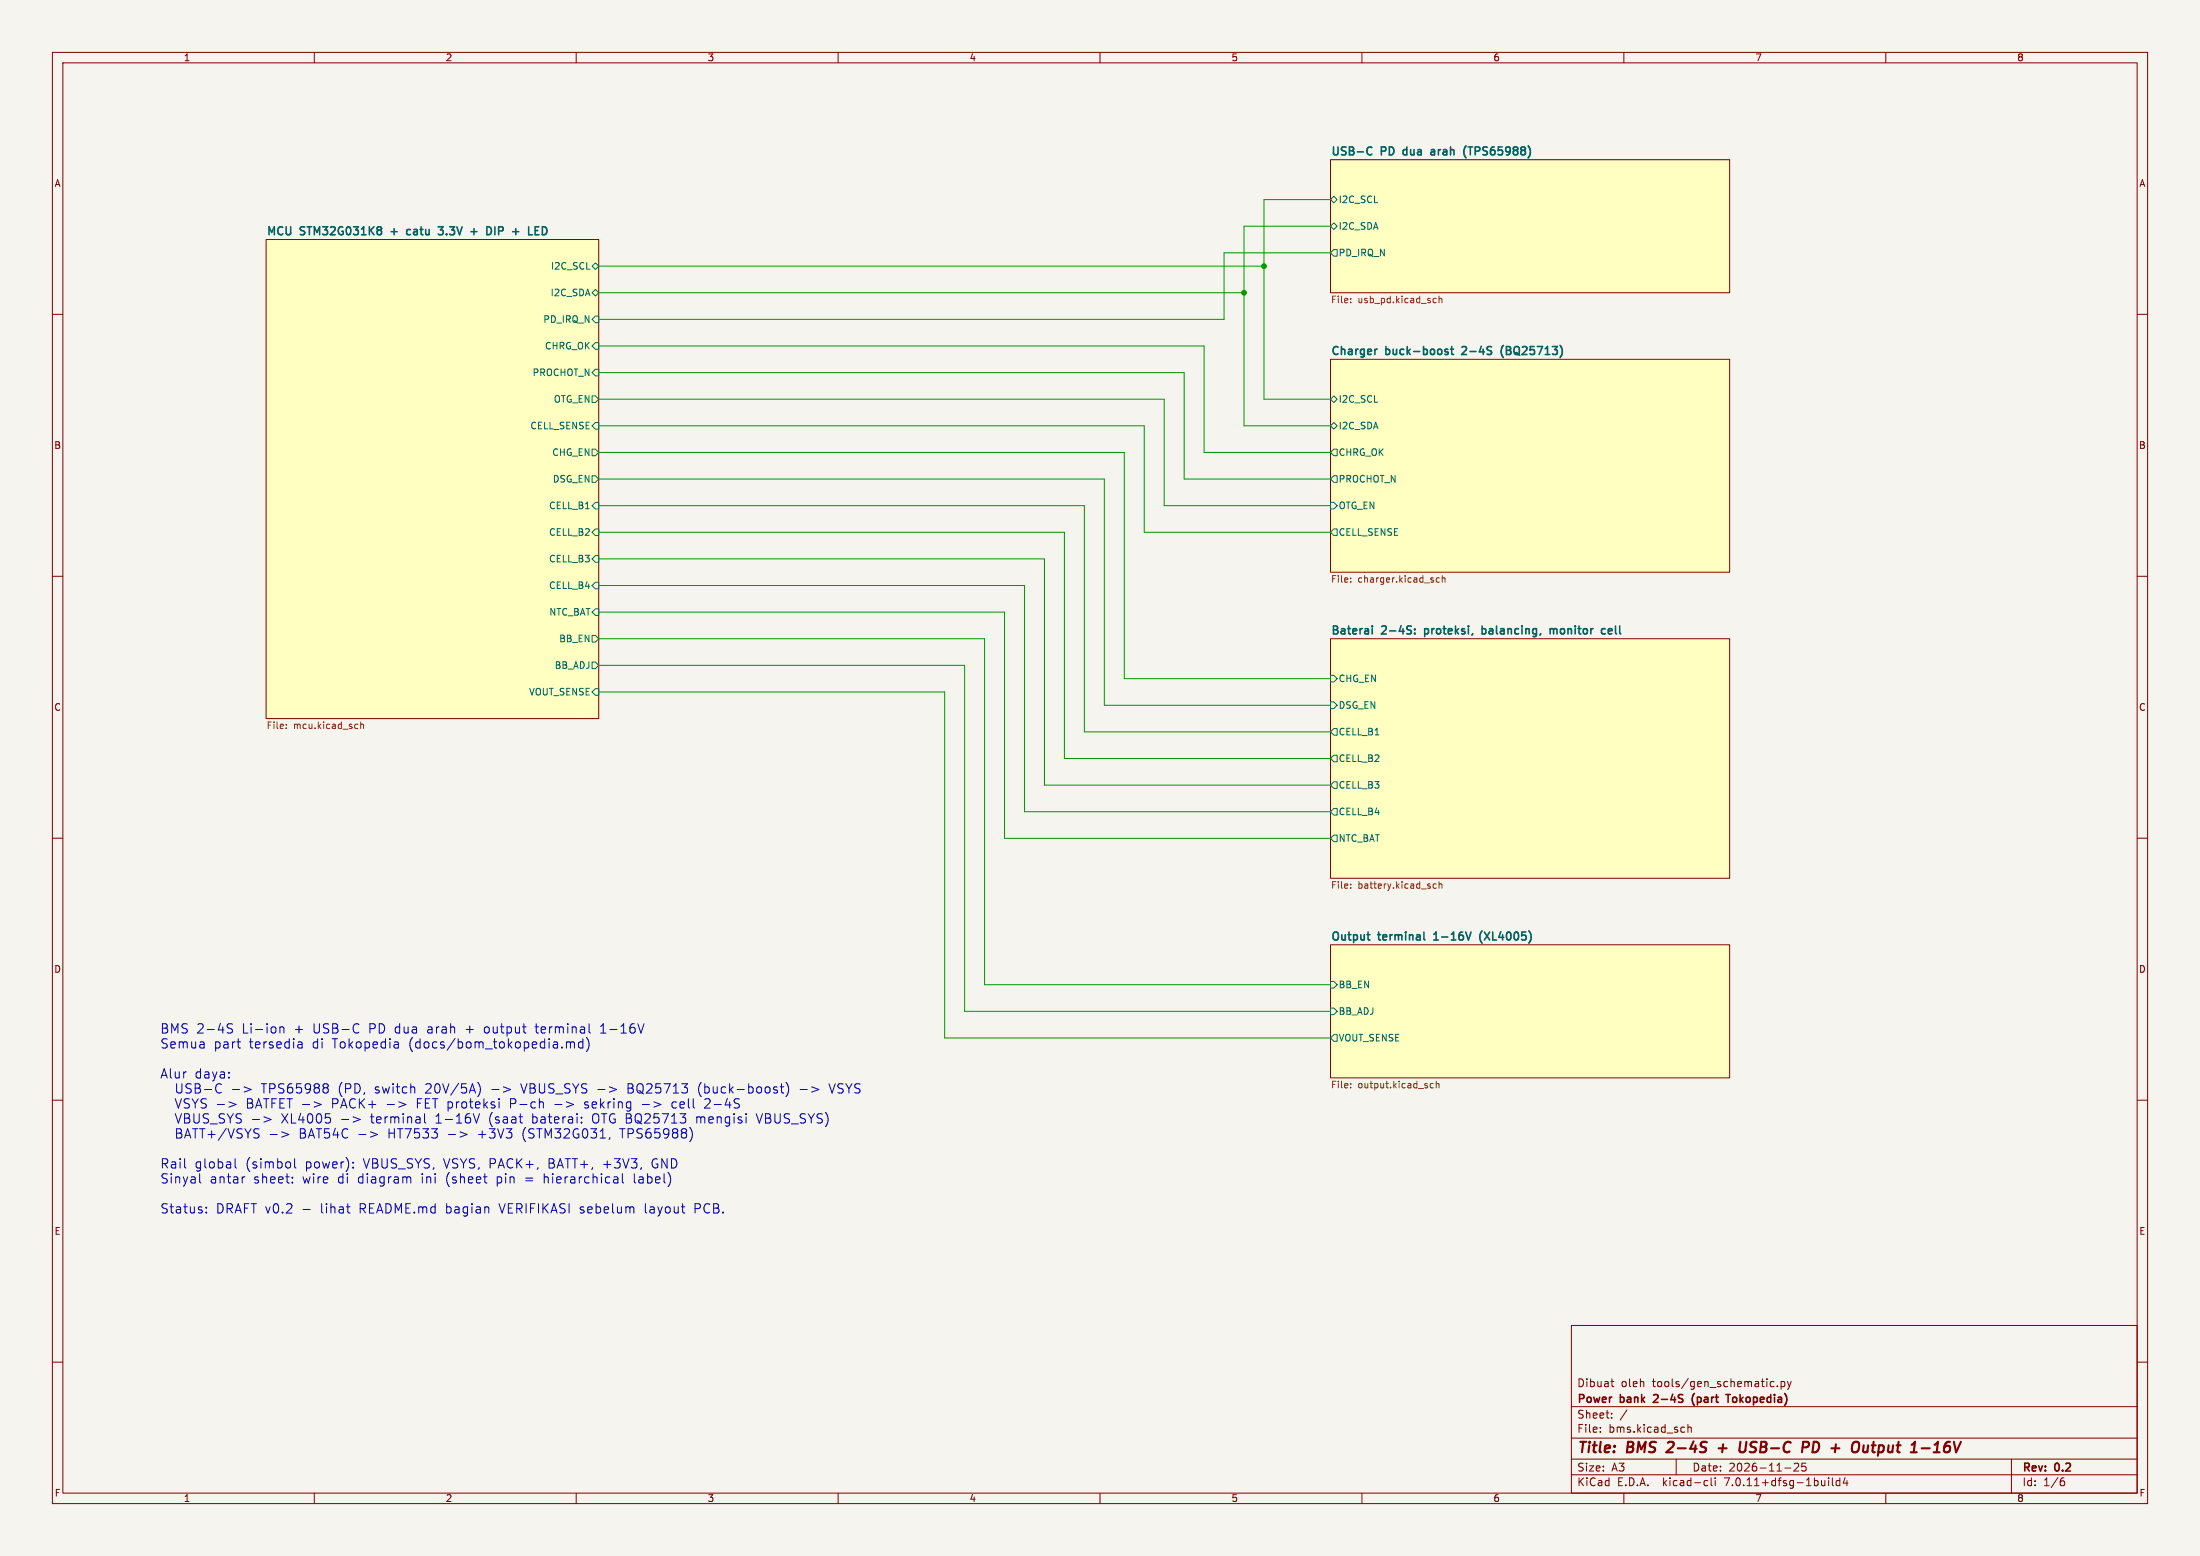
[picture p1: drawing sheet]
(kicad_sch (version 20230121) (generator eeschema)

 (paper "A3")

 (title_block
  (title "BMS 2-4S + USB-C PD + Output 1-16V")
  (date "2026-11-25")
  (rev "0.2")
  (company "Power bank 2-4S (part Tokopedia)")
  (comment 1 "Dibuat oleh tools/gen_schematic.py"))

 (lib_symbols)

 (sheet (at 50.8 45.72) (size 63.5 91.44) (fields_autoplaced) (stroke (width 0.1524) (type solid)) (fill (color 255 255 194 1.0000))
  (property "Sheetname" "MCU STM32G031K8 + catu 3.3V + DIP + LED" (at 50.8 45.01 0) (effects (font (size 1.524 1.524) bold) (justify left bottom)))
  (property "Sheetfile" "mcu.kicad_sch" (at 50.8 137.75 0) (effects (font (size 1.27 1.27)) (justify left top))) (pin "I2C_SCL" bidirectional (at 114.3 50.8 0) (effects (font (size 1.27 1.27)) (justify right))) (pin "I2C_SDA" bidirectional (at 114.3 55.88 0) (effects (font (size 1.27 1.27)) (justify right))) (pin "PD_IRQ_N" input (at 114.3 60.96 0) (effects (font (size 1.27 1.27)) (justify right))) (pin "CHRG_OK" input (at 114.3 66.04 0) (effects (font (size 1.27 1.27)) (justify right))) (pin "PROCHOT_N" input (at 114.3 71.12 0) (effects (font (size 1.27 1.27)) (justify right))) (pin "OTG_EN" output (at 114.3 76.2 0) (effects (font (size 1.27 1.27)) (justify right))) (pin "CELL_SENSE" input (at 114.3 81.28 0) (effects (font (size 1.27 1.27)) (justify right))) (pin "CHG_EN" output (at 114.3 86.36 0) (effects (font (size 1.27 1.27)) (justify right))) (pin "DSG_EN" output (at 114.3 91.44 0) (effects (font (size 1.27 1.27)) (justify right))) (pin "CELL_B1" input (at 114.3 96.52 0) (effects (font (size 1.27 1.27)) (justify right))) (pin "CELL_B2" input (at 114.3 101.6 0) (effects (font (size 1.27 1.27)) (justify right))) (pin "CELL_B3" input (at 114.3 106.68 0) (effects (font (size 1.27 1.27)) (justify right))) (pin "CELL_B4" input (at 114.3 111.76 0) (effects (font (size 1.27 1.27)) (justify right))) (pin "NTC_BAT" input (at 114.3 116.84 0) (effects (font (size 1.27 1.27)) (justify right))) (pin "BB_EN" output (at 114.3 121.92 0) (effects (font (size 1.27 1.27)) (justify right))) (pin "BB_ADJ" output (at 114.3 127 0) (effects (font (size 1.27 1.27)) (justify right))) (pin "VOUT_SENSE" input (at 114.3 132.08 0) (effects (font (size 1.27 1.27)) (justify right))))
 (sheet (at 254 30.48) (size 76.2 25.4) (fields_autoplaced) (stroke (width 0.1524) (type solid)) (fill (color 255 255 194 1.0000))
  (property "Sheetname" "USB-C PD dua arah (TPS65988)" (at 254 29.77 0) (effects (font (size 1.524 1.524) bold) (justify left bottom)))
  (property "Sheetfile" "usb_pd.kicad_sch" (at 254 56.47 0) (effects (font (size 1.27 1.27)) (justify left top))) (pin "I2C_SCL" bidirectional (at 254 38.1 180) (effects (font (size 1.27 1.27)) (justify left))) (pin "I2C_SDA" bidirectional (at 254 43.18 180) (effects (font (size 1.27 1.27)) (justify left))) (pin "PD_IRQ_N" output (at 254 48.26 180) (effects (font (size 1.27 1.27)) (justify left))))
 (sheet (at 254 68.58) (size 76.2 40.64) (fields_autoplaced) (stroke (width 0.1524) (type solid)) (fill (color 255 255 194 1.0000))
  (property "Sheetname" "Charger buck-boost 2-4S (BQ25713)" (at 254 67.87 0) (effects (font (size 1.524 1.524) bold) (justify left bottom)))
  (property "Sheetfile" "charger.kicad_sch" (at 254 109.81 0) (effects (font (size 1.27 1.27)) (justify left top))) (pin "I2C_SCL" bidirectional (at 254 76.2 180) (effects (font (size 1.27 1.27)) (justify left))) (pin "I2C_SDA" bidirectional (at 254 81.28 180) (effects (font (size 1.27 1.27)) (justify left))) (pin "CHRG_OK" output (at 254 86.36 180) (effects (font (size 1.27 1.27)) (justify left))) (pin "PROCHOT_N" output (at 254 91.44 180) (effects (font (size 1.27 1.27)) (justify left))) (pin "OTG_EN" input (at 254 96.52 180) (effects (font (size 1.27 1.27)) (justify left))) (pin "CELL_SENSE" output (at 254 101.6 180) (effects (font (size 1.27 1.27)) (justify left))))
 (sheet (at 254 121.92) (size 76.2 45.72) (fields_autoplaced) (stroke (width 0.1524) (type solid)) (fill (color 255 255 194 1.0000))
  (property "Sheetname" "Baterai 2-4S: proteksi, balancing, monitor cell" (at 254 121.21 0) (effects (font (size 1.524 1.524) bold) (justify left bottom)))
  (property "Sheetfile" "battery.kicad_sch" (at 254 168.23 0) (effects (font (size 1.27 1.27)) (justify left top))) (pin "CHG_EN" input (at 254 129.54 180) (effects (font (size 1.27 1.27)) (justify left))) (pin "DSG_EN" input (at 254 134.62 180) (effects (font (size 1.27 1.27)) (justify left))) (pin "CELL_B1" output (at 254 139.7 180) (effects (font (size 1.27 1.27)) (justify left))) (pin "CELL_B2" output (at 254 144.78 180) (effects (font (size 1.27 1.27)) (justify left))) (pin "CELL_B3" output (at 254 149.86 180) (effects (font (size 1.27 1.27)) (justify left))) (pin "CELL_B4" output (at 254 154.94 180) (effects (font (size 1.27 1.27)) (justify left))) (pin "NTC_BAT" output (at 254 160.02 180) (effects (font (size 1.27 1.27)) (justify left))))
 (sheet (at 254 180.34) (size 76.2 25.4) (fields_autoplaced) (stroke (width 0.1524) (type solid)) (fill (color 255 255 194 1.0000))
  (property "Sheetname" "Output terminal 1-16V (XL4005)" (at 254 179.63 0) (effects (font (size 1.524 1.524) bold) (justify left bottom)))
  (property "Sheetfile" "output.kicad_sch" (at 254 206.33 0) (effects (font (size 1.27 1.27)) (justify left top))) (pin "BB_EN" input (at 254 187.96 180) (effects (font (size 1.27 1.27)) (justify left))) (pin "BB_ADJ" input (at 254 193.04 180) (effects (font (size 1.27 1.27)) (justify left))) (pin "VOUT_SENSE" output (at 254 198.12 180) (effects (font (size 1.27 1.27)) (justify left))))
 (wire (pts (xy 114.3 50.8) (xy 241.3 50.8)) (stroke (width 0) (type default)))
 (wire (pts (xy 241.3 38.1) (xy 241.3 50.8)) (stroke (width 0) (type default)))
 (wire (pts (xy 241.3 50.8) (xy 241.3 76.2)) (stroke (width 0) (type default)))
 (wire (pts (xy 241.3 38.1) (xy 254 38.1)) (stroke (width 0) (type default)))
 (wire (pts (xy 241.3 76.2) (xy 254 76.2)) (stroke (width 0) (type default)))
 (wire (pts (xy 114.3 55.88) (xy 237.49 55.88)) (stroke (width 0) (type default)))
 (wire (pts (xy 237.49 43.18) (xy 237.49 55.88)) (stroke (width 0) (type default)))
 (wire (pts (xy 237.49 55.88) (xy 237.49 81.28)) (stroke (width 0) (type default)))
 (wire (pts (xy 237.49 43.18) (xy 254 43.18)) (stroke (width 0) (type default)))
 (wire (pts (xy 237.49 81.28) (xy 254 81.28)) (stroke (width 0) (type default)))
 (wire (pts (xy 114.3 60.96) (xy 233.68 60.96)) (stroke (width 0) (type default)))
 (wire (pts (xy 233.68 48.26) (xy 233.68 60.96)) (stroke (width 0) (type default)))
 (wire (pts (xy 233.68 48.26) (xy 254 48.26)) (stroke (width 0) (type default)))
 (wire (pts (xy 114.3 66.04) (xy 229.87 66.04)) (stroke (width 0) (type default)))
 (wire (pts (xy 229.87 66.04) (xy 229.87 86.36)) (stroke (width 0) (type default)))
 (wire (pts (xy 229.87 86.36) (xy 254 86.36)) (stroke (width 0) (type default)))
 (wire (pts (xy 114.3 71.12) (xy 226.06 71.12)) (stroke (width 0) (type default)))
 (wire (pts (xy 226.06 71.12) (xy 226.06 91.44)) (stroke (width 0) (type default)))
 (wire (pts (xy 226.06 91.44) (xy 254 91.44)) (stroke (width 0) (type default)))
 (wire (pts (xy 114.3 76.2) (xy 222.25 76.2)) (stroke (width 0) (type default)))
 (wire (pts (xy 222.25 76.2) (xy 222.25 96.52)) (stroke (width 0) (type default)))
 (wire (pts (xy 222.25 96.52) (xy 254 96.52)) (stroke (width 0) (type default)))
 (wire (pts (xy 114.3 81.28) (xy 218.44 81.28)) (stroke (width 0) (type default)))
 (wire (pts (xy 218.44 81.28) (xy 218.44 101.6)) (stroke (width 0) (type default)))
 (wire (pts (xy 218.44 101.6) (xy 254 101.6)) (stroke (width 0) (type default)))
 (wire (pts (xy 114.3 86.36) (xy 214.63 86.36)) (stroke (width 0) (type default)))
 (wire (pts (xy 214.63 86.36) (xy 214.63 129.54)) (stroke (width 0) (type default)))
 (wire (pts (xy 214.63 129.54) (xy 254 129.54)) (stroke (width 0) (type default)))
 (wire (pts (xy 114.3 91.44) (xy 210.82 91.44)) (stroke (width 0) (type default)))
 (wire (pts (xy 210.82 91.44) (xy 210.82 134.62)) (stroke (width 0) (type default)))
 (wire (pts (xy 210.82 134.62) (xy 254 134.62)) (stroke (width 0) (type default)))
 (wire (pts (xy 114.3 96.52) (xy 207.01 96.52)) (stroke (width 0) (type default)))
 (wire (pts (xy 207.01 96.52) (xy 207.01 139.7)) (stroke (width 0) (type default)))
 (wire (pts (xy 207.01 139.7) (xy 254 139.7)) (stroke (width 0) (type default)))
 (wire (pts (xy 114.3 101.6) (xy 203.2 101.6)) (stroke (width 0) (type default)))
 (wire (pts (xy 203.2 101.6) (xy 203.2 144.78)) (stroke (width 0) (type default)))
 (wire (pts (xy 203.2 144.78) (xy 254 144.78)) (stroke (width 0) (type default)))
 (wire (pts (xy 114.3 106.68) (xy 199.39 106.68)) (stroke (width 0) (type default)))
 (wire (pts (xy 199.39 106.68) (xy 199.39 149.86)) (stroke (width 0) (type default)))
 (wire (pts (xy 199.39 149.86) (xy 254 149.86)) (stroke (width 0) (type default)))
 (wire (pts (xy 114.3 111.76) (xy 195.58 111.76)) (stroke (width 0) (type default)))
 (wire (pts (xy 195.58 111.76) (xy 195.58 154.94)) (stroke (width 0) (type default)))
 (wire (pts (xy 195.58 154.94) (xy 254 154.94)) (stroke (width 0) (type default)))
 (wire (pts (xy 114.3 116.84) (xy 191.77 116.84)) (stroke (width 0) (type default)))
 (wire (pts (xy 191.77 116.84) (xy 191.77 160.02)) (stroke (width 0) (type default)))
 (wire (pts (xy 191.77 160.02) (xy 254 160.02)) (stroke (width 0) (type default)))
 (wire (pts (xy 114.3 121.92) (xy 187.96 121.92)) (stroke (width 0) (type default)))
 (wire (pts (xy 187.96 121.92) (xy 187.96 187.96)) (stroke (width 0) (type default)))
 (wire (pts (xy 187.96 187.96) (xy 254 187.96)) (stroke (width 0) (type default)))
 (wire (pts (xy 114.3 127) (xy 184.15 127)) (stroke (width 0) (type default)))
 (wire (pts (xy 184.15 127) (xy 184.15 193.04)) (stroke (width 0) (type default)))
 (wire (pts (xy 184.15 193.04) (xy 254 193.04)) (stroke (width 0) (type default)))
 (wire (pts (xy 114.3 132.08) (xy 180.34 132.08)) (stroke (width 0) (type default)))
 (wire (pts (xy 180.34 132.08) (xy 180.34 198.12)) (stroke (width 0) (type default)))
 (wire (pts (xy 180.34 198.12) (xy 254 198.12)) (stroke (width 0) (type default)))
 (junction (at 237.49 55.88) (diameter 0) (color 0 0 0 0))
 (junction (at 241.3 50.8) (diameter 0) (color 0 0 0 0))
 (text "BMS 2-4S Li-ion + USB-C PD dua arah + output terminal 1-16V\nSemua part tersedia di Tokopedia (docs/bom_tokopedia.md)\n\nAlur daya:\n  USB-C -> TPS65988 (PD, switch 20V/5A) -> VBUS_SYS -> BQ25713 (buck-boost) -> VSYS\n  VSYS -> BATFET -> PACK+ -> FET proteksi P-ch -> sekring -> cell 2-4S\n  VBUS_SYS -> XL4005 -> terminal 1-16V (saat baterai: OTG BQ25713 mengisi VBUS_SYS)\n  BATT+/VSYS -> BAT54C -> HT7533 -> +3V3 (STM32G031, TPS65988)\n\nRail global (simbol power): VBUS_SYS, VSYS, PACK+, BATT+, +3V3, GND\nSinyal antar sheet: wire di diagram ini (sheet pin = hierarchical label)\n\nStatus: DRAFT v0.2 - lihat README.md bagian VERIFIKASI sebelum layout PCB." (at 30.48 195.58 0) (effects (font (size 1.778 1.778)) (justify left top)))

 (sheet_instances (path "" (page "1"))))
